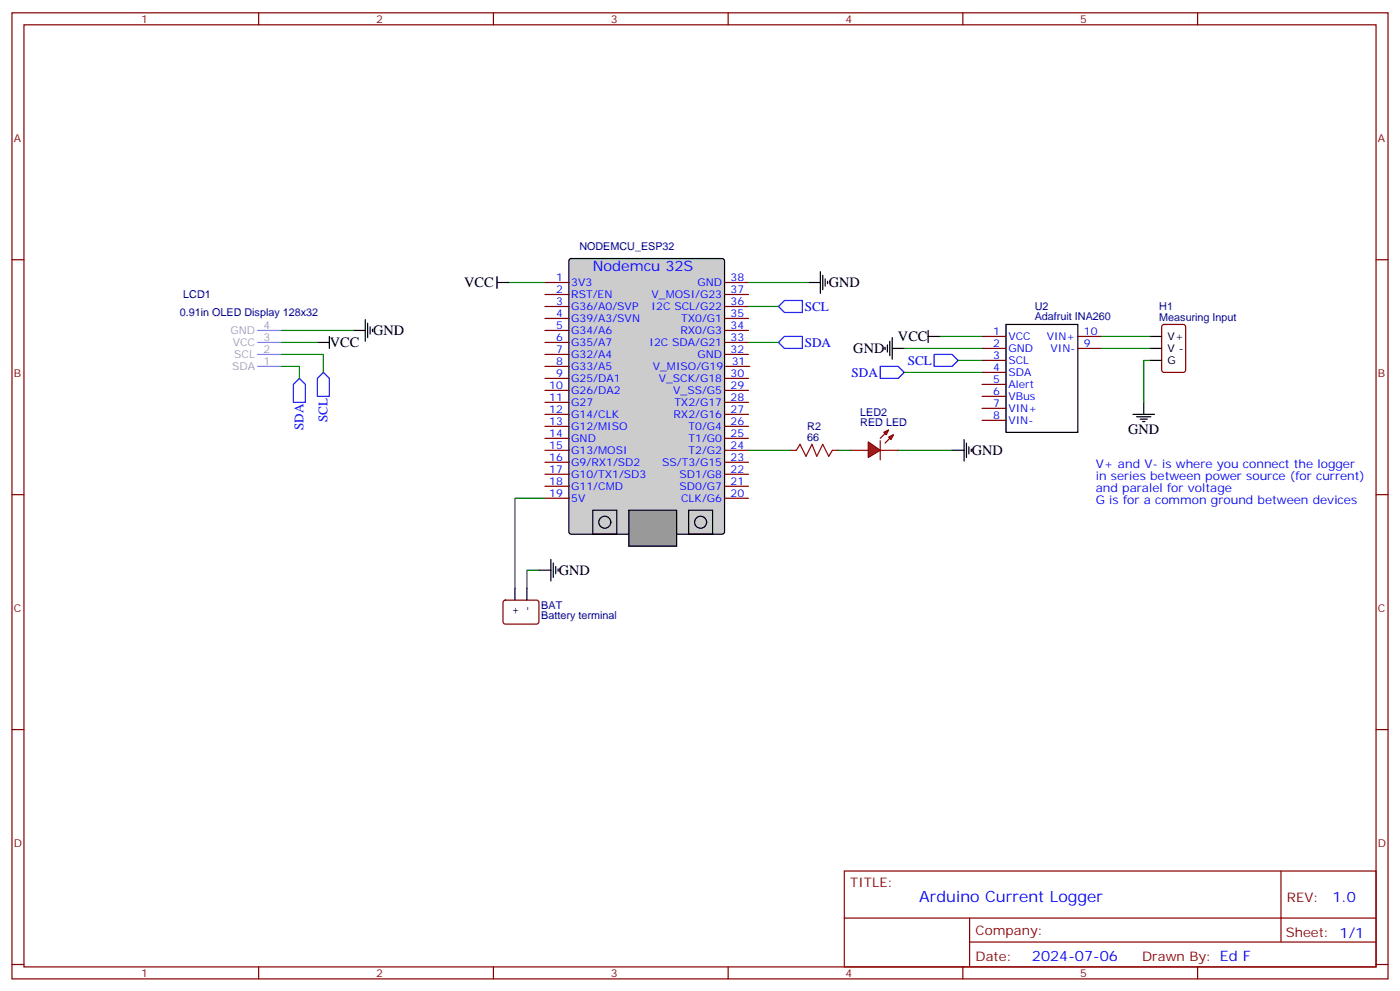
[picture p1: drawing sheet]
<svg xmlns="http://www.w3.org/2000/svg" width="412mm" height="292mm" viewBox="0 0 412 292" stroke-linecap="round" stroke-linejoin="round" font-family="sans-serif">
<g fill="none" stroke="#870000" stroke-width=".35">
<path d="M3.5 3.8h405.4v284.3h-405.4zM7.1 7.3h398.2v277.3h-398.2zM76.2 3.8v3.5M145.3 3.8v3.5M214.5 3.8v3.5M283.6 3.8v3.5M352.8 3.8v3.5M3.5 76.4h3.6M405.3 76.4h3.6M3.5 145.6h3.6M405.3 145.6h3.6M3.5 214.7h3.6"/>
<path d="M405.3 214.7h3.6M248.7 256.4h156.6v28.2h-156.6zM377.3 256.4v20.9M248.7 270.2h156.5M285.6 277.3h119.6M285.6 270.2v14.1M3.5 283.9h3.6M76.2 284.6v3.5M145.3 284.6v3.5M214.5 284.6v3.5M283.6 284.6v3.5M352.8 284.6v3.5"/>
<path d="M405.3 283.9h3.6"/>
</g>
<path d="M167.8 76.3l.5-.2h44.4l.7 .4v80l-.4 .7h-44.7l-.7-.4v-80z" fill="#ccc" stroke="#000" stroke-width=".35"/>
<g fill="none" stroke="#870000" stroke-width=".35">
<path d="M160.5 86.7h7.1M160.5 90.2h7.1M160.5 93.7h7.1M160.5 97.3h7.1M160.5 83.1h7.1M213.4 86.7h7.1M213.4 90.2h7.1M213.4 93.7h7.1M213.4 97.3h7.1M213.4 83.1h7.1M160.5 100.8h7.1M160.5 104.3h7.1"/>
<path d="M160.5 107.8h7.1M160.5 111.4h7.1M160.5 114.9h7.1M160.5 118.4h7.1M213.4 100.8h7.1M213.4 104.3h7.1M213.4 111.4h7.1M213.4 114.9h7.1M213.4 118.4h7.1M213.8 107.8h7M160.5 122h7.1M160.5 125.5h7.1"/>
<path d="M160.5 129h7.1M160.5 132.5h7.1M160.5 136.1h7.1M160.5 139.6h7.1M213.4 122h7.1M213.4 125.5h7.1M213.4 129h7.1M213.4 132.5h7.1M213.4 136.1h7.1M213.4 139.6h7.1M160.5 143.1h7.1M160.5 146.6h7.1"/>
<path d="M213.4 143.1h7.1M213.4 146.6h7.1"/>
</g>
<path d="M185.2 150.2h14.1v10.6h-14.1z" fill="#999" stroke="#000" stroke-width=".35"/>
<g fill="none" stroke="#000" stroke-width=".35">
<path d="M241.7 80v6.3M97 99v3.6M104.1 97.3h3.5M107.6 94.1v6.3M108.3 95.1v4.3M109 96.2v2.1M109.7 96.9v.7M146.4 83.1h3.5M146.4 81.4v3.5M238.1 83.1h3.6M242.4 81v4.3M243.1 82.1v2.1"/>
<path d="M243.8 82.8v.7M262.8 99.4v6.3M273.4 99h3.5M273.4 97.3v3.5M296.3 95.5h21.2v31.7h-21.2zM93.5 100.8h3.5M260.7 102.2v.7M261.4 101.5v2.1M262.1 100.4v4.3M262.8 102.6h3.5M174.6 150.2h7.1v7h-7.1zM202.8 150.2h7.1v7h-7.1z"/>
<path d="M151.7 173.1v3.5M155.2 173.1v3.5M158.7 167.8h3.6M162.3 164.6v6.4M163 165.7v4.2M163.7 166.8v2.1M164.4 167.5v.7"/>
<circle cx="178.2" cy="153.7" r="1.76"/>
<circle cx="206.4" cy="153.7" r="1.76"/>
</g>
<g fill="none" stroke="#870000" stroke-width=".35">
<path d="M289.3 99h7M317.5 99h7.1M289.3 102.6h7M289.3 106.1h7M289.3 109.6h7M289.3 113.1h7M289.3 116.7h7M317.5 102.6h7.1M232.8 132.5h1.8M245.2 132.5h1.7M289.3 120.2h7M289.3 123.7h7"/>
<path d="M148.4 176.8l.5-.2 9.4 .1 .4 .6v6l-.7 .4-9.4-.1-.4-.6v-5.7z"/>
</g>
<g fill="none" stroke="#008700" stroke-width=".35">
<path d="M82.9 97.3h21.2M149.9 83.1h10.6M220.5 83.1h17.6M220.5 90.2h8.8M276.9 99h12.4M82.9 104.3h12.3v5.3M82.9 107.8h5.3v3.6M82.9 100.8h10.6M220.5 100.8h8.8M266.3 102.6h23M266.3 109.6h23M282.2 106.1h7.1"/>
<path d="M160.5 146.6h-8.8v26.5M158.7 167.8h-3.5v5.3"/>
</g>
<path d="M231.1 88.4h5.3v3.6h-5.3l-1.8-1.8zM88.2 111.4l1.8 1.7v5.3h-3.6v-5.3zM93.5 111.4l1.7-1.8 1.8 1.8v5.3h-3.5zM229.3 100.8l1.8-1.8h5.3v3.6h-5.3zM259.3 107.8h5.3l1.7 1.8-1.7 1.8h-5.3zM275.2 104.3h5.3l1.7 1.8-1.7 1.7h-5.3z" fill="none" stroke="#00f" stroke-width=".35"/>
<path d="M58.4 94.2l.9-.5h15.5l.6 .2 .4 .9v15.5l-.2 .6-.8 .5h-15.5l-.7-.3-.4-.8v-15.5z" fill="none" stroke="#fff" stroke-width=".35"/>
<path d="M75.8 97.3h7.1M75.8 107.8h7.1M75.8 104.3h7.1M75.8 100.8h7.1" fill="none" stroke="#61adf0" stroke-width=".35"/>
<path d="M234.6 132.5l1.1-1.7 1.7 3.5 1.8-3.5 1.4 3.5 1.8-3.5 1.7 3.5 1.1-1.8" fill="none" stroke="#a10000" stroke-width=".35"/>
<g fill="#f00" stroke="#870000" stroke-width=".35">
<path d="M255.8 130.1l3.5 2.4-3.5 2.2z"/>
<path d="M259.3 129.7v5.7z"/>
</g>
<g fill="#870000" stroke="#870000" stroke-width=".35">
<path d="M259.3 129l1.4-1.4z"/>
<path d="M260.7 130.4l1.4-1.4z"/>
</g>
<g fill="#f00" stroke="#870000" stroke-width=".35">
<path d="M260.3 127.2l1.5-.7-.7 1.5z"/>
<path d="M261.8 128.7l1.4-.7-.7 1.4z"/>
</g>
<path d="M342.4 95.7l.5-.2h5.6l.7 .4v13l-.4 .7h-5.9l-.7-.5v-12.9zM250.5 132.5h5.3M259.3 132.5h5.3" fill="none" stroke="#870000" stroke-width=".35"/>
<path d="M324.6 99h14.1M324.6 102.6h14.1M338.7 106.1h-1.8v12.3M220.5 132.5h12.3M246.9 132.5h3.6M264.6 132.5h15.9" fill="none" stroke="#008700" stroke-width=".35"/>
<g fill="none" stroke="#000" stroke-width=".35">
<path d="M338.7 99h3.5M336.9 118.4v3.6M338.7 106.1h3.5M338.7 102.6h3.5M280.5 132.5h3.5M284 129.4v6.3M284.7 130.4v4.3M285.4 131.5v2.1M286.1 132.2v.7M333.7 122h6.4M334.8 122.7h4.2M335.8 123.4h2.2"/>
<path d="M336.5 124.1h.8"/>
</g>
<text font-size="4.6" fill="#00f" x="270.8" y="265.4">Arduino Current Logger</text>
<g font-size="4.2" fill="#00f">
<text x="174.6" y="79.6">Nodemcu 32S</text>
<text x="392.5" y="265.6">1.0</text>
<text x="304" y="283">2024-07-06</text>
</g>
<g font-size="4.2">
<text x="136.8" y="84.6">VCC</text>
<text x="244.1" y="84.6">GND</text>
<text x="109.9" y="98.7">GND</text>
<text x="264.5" y="100.5">VCC</text>
<text x="97.2" y="102.2">VCC</text>
<text x="251.4" y="104">GND</text>
<text x="332.3" y="127.6">GND</text>
<text x="286.3" y="134">GND</text>
<text x="164.6" y="169.3">GND</text>
</g>
<g font-size="3.9" fill="#00f">
<text x="237.1" y="91.5">SCL</text>
<text x="237.1" y="102">SDA</text>
<text x="267.4" y="107.3">SCL</text>
<text x="250.9" y="110.9">SDA</text>
<text x="96.5" y="124.3" transform="rotate(-90 96.5 124.3)">SCL</text>
<text x="89.4" y="126.7" transform="rotate(-90 89.4 126.7)">SDA</text>
</g>
<g font-size="3.9" fill="#800">
<text x="250.5" y="260.9">TITLE:</text>
<text x="379.1" y="265.6">REV:</text>
<text x="287.4" y="275.1">Company:</text>
<text x="378.7" y="275.8">Sheet: 1/1</text>
<text x="287.4" y="282.8">Date:</text>
<text x="336.4" y="282.9">Drawn By: Ed F</text>
</g>
<g font-size="3.5" fill="#00f">
<text x="322.8" y="137.8">V+ and V- is where you connect the logger</text>
<text x="322.8" y="141.4">in series between power source (for current)</text>
<text x="322.8" y="144.9">and paralel for voltage</text>
<text x="322.8" y="148.4">G is for a common ground between devices</text>
</g>
<g font-size="3.2" fill="#800">
<text x="41.6" y="6.8">1</text>
<text x="110.8" y="6.8">2</text>
<text x="179.9" y="6.8">3</text>
<text x="249.1" y="6.8">4</text>
<text x="318.2" y="6.8">5</text>
<text x="4.1" y="41.9">A</text>
<text x="405.9" y="41.9">A</text>
<text x="4.1" y="111">B</text>
<text x="405.9" y="111">B</text>
<text x="4.1" y="180.2">C</text>
<text x="405.9" y="180.2">C</text>
<text x="4.1" y="249.3">D</text>
<text x="405.9" y="249.3">D</text>
<text x="41.6" y="287.6">1</text>
<text x="110.8" y="287.6">2</text>
<text x="179.9" y="287.6">3</text>
<text x="249.1" y="287.6">4</text>
<text x="318.2" y="287.6">5</text>
</g>
<g font-size="3.2" fill="#000080">
<text x="170.7" y="73.7">NODEMCU_ESP32</text>
<text x="54" y="87.8">LCD1</text>
<text x="53" y="93.1">0.91in OLED Display 128x32</text>
<text x="304.8" y="94.3">Adafruit INA260</text>
<text x="304.8" y="91.2">U2</text>
<text x="341.5" y="94.4">Measuring Input</text>
<text x="341.5" y="91.2">H1</text>
<text x="253.4" y="125.5">RED LED</text>
<text x="253.4" y="122.3">LED2</text>
<text x="237.8" y="129.7">66</text>
<text x="237.8" y="126.5">R2</text>
<text x="159.5" y="179.2">BAT</text>
<text x="159.5" y="182.3">Battery terminal</text>
</g>
<g font-size="3.2" fill="#00f">
<text x="163.8" y="82.8">1</text>
<text x="215.2" y="82.8">38</text>
<text x="163.8" y="86.3">2</text>
<text x="163.8" y="89.9">3</text>
<text x="168.3" y="87.7">RST/EN</text>
<text x="168.3" y="84.2">3V3</text>
<text x="191.9" y="87.7">V_MOSI/G23</text>
<text x="205.4" y="84.2">GND</text>
<text x="215.2" y="89.9">36</text>
<text x="215.2" y="86.3">37</text>
<text x="163.8" y="93.4">4</text>
<text x="168.3" y="91.3">G36/A0/SVP</text>
<text x="168.3" y="94.8">G39/A3/SVN</text>
<text x="192" y="91.3">I2C SCL/G22</text>
<text x="200.7" y="94.8">TX0/G1</text>
<text x="215.2" y="93.4">35</text>
<text x="163.8" y="96.9">5</text>
<text x="163.8" y="100.4">6</text>
<text x="168.3" y="98.3">G34/A6</text>
<text x="168.3" y="101.8">G35/A7</text>
<text x="191.3" y="101.8">I2C SDA/G21</text>
<text x="200.4" y="98.3">RX0/G3</text>
<text x="215.2" y="100.4">33</text>
<text x="215.2" y="96.9">34</text>
<text x="292.6" y="98.7">1</text>
<text x="297" y="100.1">VCC</text>
<text x="308.3" y="100.1">VIN+</text>
<text x="319.3" y="98.7">10</text>
<text x="163.8" y="104">7</text>
<text x="163.8" y="107.5">8</text>
<text x="168.3" y="105.4">G32/A4</text>
<text x="205.4" y="105.4">GND</text>
<text x="215.2" y="104">32</text>
<text x="215.5" y="107.5">31</text>
<text x="292.6" y="102.2">2</text>
<text x="292.6" y="105.7">3</text>
<text x="297" y="103.6">GND</text>
<text x="297" y="107.1">SCL</text>
<text x="309.5" y="103.6">VIN-</text>
<text x="319.3" y="102.2">9</text>
<text x="163.8" y="111">9</text>
<text x="168.3" y="108.9">G33/A5</text>
<text x="168.3" y="112.4">G25/DA1</text>
<text x="192.3" y="108.9">V_MISO/G19</text>
<text x="194" y="112.4">V_SCK/G18</text>
<text x="215.2" y="111">30</text>
<text x="292.6" y="109.3">4</text>
<text x="292.6" y="112.8">5</text>
<text x="297" y="110.7">SDA</text>
<text x="161.8" y="114.5">10</text>
<text x="161.8" y="118.1">11</text>
<text x="168.3" y="116">G26/DA2</text>
<text x="168.3" y="119.5">G27</text>
<text x="198.3" y="116">V_SS/G5</text>
<text x="198.6" y="119.5">TX2/G17</text>
<text x="215.2" y="118.1">28</text>
<text x="215.2" y="114.5">29</text>
<text x="292.6" y="116.3">6</text>
<text x="292.6" y="119.8">7</text>
<text x="297" y="114.2">Alert</text>
<text x="297" y="117.7">VBus</text>
<text x="161.8" y="121.6">12</text>
<text x="161.8" y="125.1">13</text>
<text x="168.3" y="123">G14/CLK</text>
<text x="198.4" y="123">RX2/G16</text>
<text x="215.2" y="125.1">26</text>
<text x="215.2" y="121.6">27</text>
<text x="292.6" y="123.4">8</text>
<text x="297" y="121.2">VIN+</text>
<text x="297" y="124.8">VIN-</text>
<text x="161.8" y="128.7">14</text>
<text x="168.3" y="126.5">G12/MISO</text>
<text x="168.3" y="130.1">GND</text>
<text x="202.8" y="130.1">T1/G0</text>
<text x="202.8" y="126.5">T0/G4</text>
<text x="215.2" y="128.7">25</text>
<text x="161.8" y="132.2">15</text>
<text x="161.8" y="135.7">16</text>
<text x="168.3" y="133.6">G13/MOSI</text>
<text x="168.3" y="137.1">G9/RX1/SD2</text>
<text x="195" y="137.1">SS/T3/G15</text>
<text x="202.8" y="133.6">T2/G2</text>
<text x="215.2" y="135.7">23</text>
<text x="215.2" y="132.2">24</text>
<text x="161.8" y="139.2">17</text>
<text x="161.8" y="142.8">18</text>
<text x="168.3" y="140.7">G10/TX1/SD3</text>
<text x="200.2" y="140.7">SD1/G8</text>
<text x="215.2" y="142.8">21</text>
<text x="215.2" y="139.2">22</text>
<text x="161.8" y="146.3">19</text>
<text x="168.3" y="144.2">G11/CMD</text>
<text x="168.3" y="147.7">5V</text>
<text x="200.2" y="144.2">SD0/G7</text>
<text x="200.6" y="147.7">CLK/G6</text>
<text x="215.2" y="146.3">20</text>
</g>
<g font-size="3.2" fill="#979fad">
<text x="67.9" y="98.3">GND</text>
<text x="68.5" y="101.8">VCC</text>
<text x="77.6" y="100.4">3</text>
<text x="77.6" y="96.9">4</text>
<text x="69" y="105.4">SCL</text>
<text x="77.6" y="107.5">1</text>
<text x="77.6" y="104">2</text>
<text x="68.4" y="108.9">SDA</text>
</g>
<g font-size="3.2">
<text x="344" y="100.1">V+</text>
<text x="344" y="107.1">G</text>
<text x="344" y="103.6">V -</text>
<text x="156.3" y="179.8" transform="rotate(-90 156.3 179.8)">-</text>
<text x="152.8" y="181" transform="rotate(-90 152.8 181)">+</text>
</g>
</svg>
